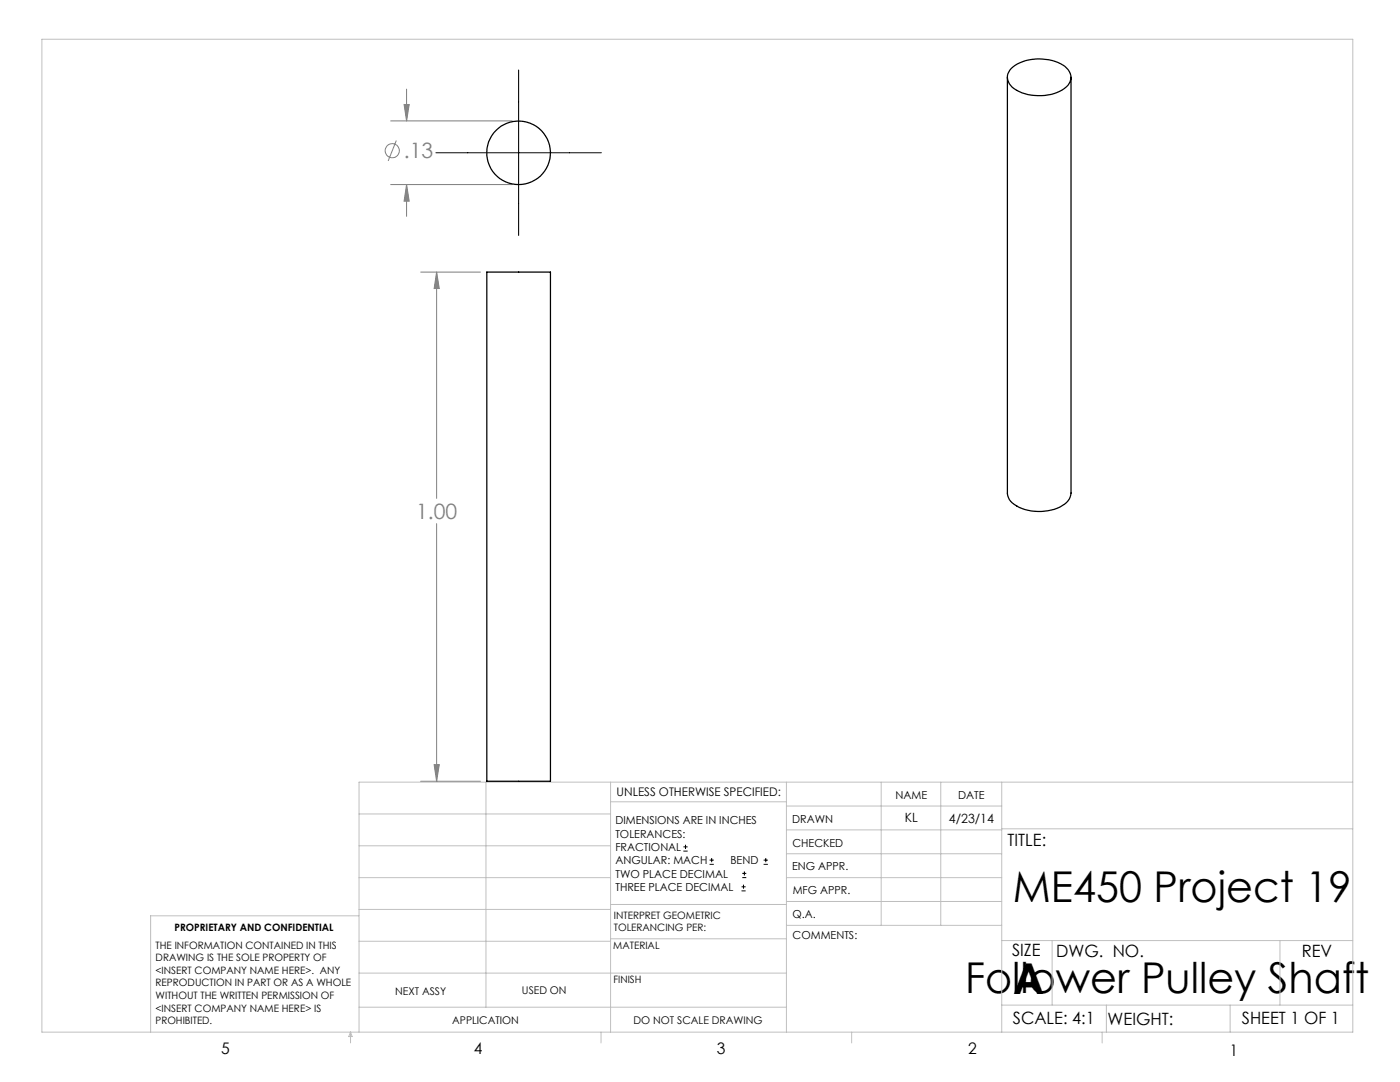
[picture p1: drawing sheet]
<svg xmlns="http://www.w3.org/2000/svg" width="279mm" height="216mm" viewBox="0 0 279 216" stroke-linecap="round" stroke-linejoin="round" font-family="sans-serif">
<g fill="none" stroke="#808080" stroke-width=".2">
<path d="M81.1 17.8v6.3M78 24.1h24.2M78 36.8h24.2M79.1 28l-1.6 4.1M80.6 20.8h1.1l-.6 3.3zM81.1 36.8v6.4M81.1 36.8l.6 3.3h-1.1zM84 54.3h11.9M87.1 54.3v45.1M87.1 54.3l.6 3.3h-1.1zM87.1 104.5v51.4M84 155.9h11.9"/>
<path d="M86.6 152.6h1.1l-.6 3.3z"/>
<circle cx="78.3" cy="30.1" r="1.41"/>
</g>
<g fill="none" stroke="#000" stroke-width=".2">
<path d="M103.5 14v33M87 30.5h33M136.4 169.8h.8M136.4 169h.8M136.8 168.6v.8M141.6 172.5h.9M141.6 171.6h.9M142 171.2v.8M148 177.8h.8M148 177h.8M148.1 175.1h.8M148.1 174.3h.8"/>
<path d="M148.4 176.5v.8M148.6 173.9v.8M152.4 172.5h.8M152.4 171.6h.8M152.8 171.2v.8"/>
</g>
<g fill="none" stroke="#c0c0c0" stroke-width=".2">
<path d="M8.4 7.8h261.6v198.2h-261.6zM97 156.1v44.9M121.8 156.1v49.9M121.8 160h35.2M157 156.1v49.9M175.9 156.1v28.5M187.7 156.1v28.5M199.9 156.1v49.9M270 156.1h-198.4v49.9M71.6 175.1h50.2M71.6 168.8h50.2M71.6 162.4h50.2"/>
<path d="M157 170.4h42.9M157 165.6h42.9M157 160.8h42.9M157 175.1h42.9M157 179.9h42.9M199.9 165.4h70.1M71.6 194.2h85.4M71.6 187.8h50.2M71.6 181.5h50.2M71.6 182.7h-41.5v23.3M121.8 187.3h35.2M121.8 180.5h35.2"/>
<path d="M157 184.6h42.9M199.9 187.7h70.1M210 187.7v12.9M255.4 187.7v12.9M70 206v2.1M70 206l.3 .8h-.7zM71.6 201h85.4M119.9 206v2.1M170 206v2.1M199.9 200.6h70.1M220 206v2.1M220.8 200.6v5.4"/>
<path d="M245.5 200.6v5.4"/>
</g>
<path d="M80.6 20.8h1.1l-.6 3.3zM81.1 36.8l.6 3.3h-1.1zM86.6 152.6h1.1l-.6 3.3zM87.1 54.3l.6 3.3h-1.1z" fill="#808080"/>
<g fill="none" stroke="#000" stroke-width=".25">
<path d="M201 15.4v83a2.93 2.93 0 0 0 1.9 2.6 9.4 9.4 0 0 0 9.9-.7l.6-.7 .3-1.2v-83M201.8 13.7a9.1 9.1 0 0 1 11.1-.1 2.61 2.61 0 0 1-.9 4.4 9.6 9.6 0 0 1-10-.6 2.47 2.47 0 0 1-.2-3.7zM97.2 54.3h12.7v101.6h-12.7z"/>
<circle cx="103.5" cy="30.5" r="6.3"/>
</g>
<g font-size="8.5">
<text x="202.1" y="179.9">ME450 Project 19</text>
<text x="192.6" y="198.1">Follower Pulley Shaft</text>
<text x="202.2" y="198.3">A</text>
</g>
<g font-size="4.2" fill="#808080">
<text x="80.6" y="31.6">.13</text>
<text x="83.1" y="103.6">1.00</text>
</g>
<g font-size="3.4">
<text x="201.1" y="168.8">TITLE:</text>
<text x="202" y="190.8">SIZE</text>
<text x="210.8" y="190.9">DWG. NO.</text>
<text x="259.8" y="191">REV</text>
<text x="202.1" y="204.4">SCALE: 4:1</text>
<text x="221" y="204.5">WEIGHT:</text>
<text x="247.8" y="204.4">SHEET 1 OF 1</text>
</g>
<g font-size="3.2">
<text x="44.2" y="210.4">5</text>
<text x="94.6" y="210.3">4</text>
<text x="143.1" y="210.4">3</text>
<text x="193.2" y="210.3">2</text>
<text x="245.4" y="210.6">1</text>
</g>
<g font-size="2.5">
<text x="180.6" y="164.1">KL</text>
<text x="189.4" y="164.2">4/23/14</text>
</g>
<text font-size="2.4" x="123.1" y="158.9">UNLESS OTHERWISE SPECIFIED:</text>
<g font-size="2.2">
<text x="178.7" y="159.4">NAME</text>
<text x="191.2" y="159.4">DATE</text>
<text x="122.8" y="164.5">DIMENSIONS ARE IN INCHES</text>
<text x="122.8" y="167.1">TOLERANCES:</text>
<text x="158.1" y="164.2">DRAWN</text>
<text x="122.8" y="169.8">FRACTIONAL</text>
<text x="122.8" y="172.5">ANGULAR: MACH</text>
<text x="145.8" y="172.5">BEND</text>
<text x="158.1" y="173.7">ENG APPR.</text>
<text x="158.2" y="169.1">CHECKED</text>
<text x="122.8" y="175.1">TWO PLACE DECIMAL</text>
<text x="122.8" y="177.8">THREE PLACE DECIMAL</text>
<text x="158.2" y="178.4">MFG APPR.</text>
<text x="158.2" y="183.2">Q.A.</text>
<text x="158.2" y="187.4">COMMENTS:</text>
</g>
<g font-size="2.1">
<text x="78.8" y="198.5">NEXT ASSY</text>
<text x="104.2" y="198.4">USED ON</text>
<text x="90.2" y="204.3">APPLICATION</text>
<text x="126.4" y="204.3">DO NOT SCALE DRAWING</text>
</g>
<g font-size="2">
<text x="34.8" y="185.7">PROPRIETARY AND CONFIDENTIAL</text>
<text x="122.5" y="183.3">INTERPRET GEOMETRIC</text>
<text x="122.5" y="185.9">TOLERANCING PER:</text>
<text x="31.1" y="189.3">THE INFORMATION CONTAINED IN THIS</text>
<text x="31.1" y="191.8">DRAWING IS THE SOLE PROPERTY OF</text>
<text x="122.4" y="189.4">MATERIAL</text>
<text x="31.1" y="194.3">&lt;INSERT COMPANY NAME HERE&gt;. ANY</text>
<text x="31.1" y="196.8">REPRODUCTION IN PART OR AS A WHOLE</text>
<text x="122.4" y="196.2">FINISH</text>
<text x="31.1" y="199.4">WITHOUT THE WRITTEN PERMISSION OF</text>
<text x="31.1" y="201.9">&lt;INSERT COMPANY NAME HERE&gt; IS</text>
<text x="31.1" y="204.4">PROHIBITED.</text>
</g>
</svg>
